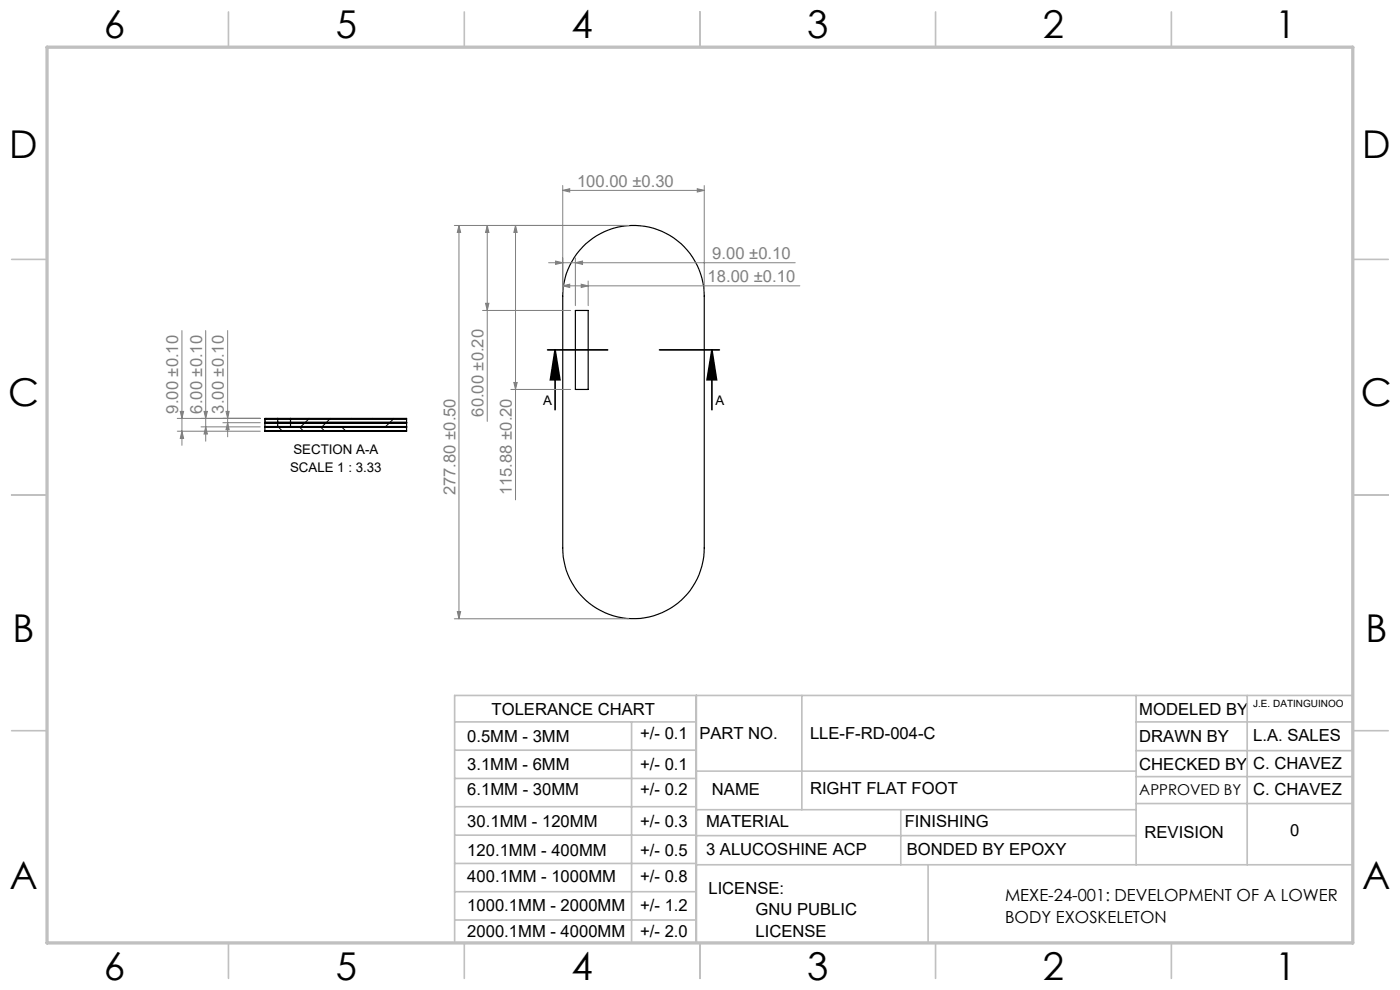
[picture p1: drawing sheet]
<svg xmlns="http://www.w3.org/2000/svg" width="297mm" height="210mm" viewBox="0 0 297 210" stroke-linecap="round" stroke-linejoin="round" font-family="sans-serif">
<path d="M124.3 51.7a15 15 0 0 1 16.2-2.6 15 15 0 0 1 8.9 13.7v53.4a15 15 0 0 1-15 15 15 15 0 0 1-15-15v-53.4a15.1 15.1 0 0 1 4.9-11.1zM122.1 65.9h2.7v16.7h-2.7zM56.2 89.6h30.1M56.2 88.9h30.1M56.2 88.8h30.1v2.7h-30.1zM56.2 89.7h30.1M56.2 90.5h30.1M56.2 91.4h30.1M56.2 90.7h30.1M58.9 88.8v1.7M61.6 88.8v1.7" fill="none" stroke="#000" stroke-width=".25"/>
<g fill="none" stroke="#000" stroke-width=".21">
<path d="M56.6 88.8l-.4 .4M58.1 89.6v.1M59.1 90.7l.8 .7M59.3 90.5l-.1 .2M62.5 89.6l.1 .1M63 91.4l-.1 .1M63.5 90.5h.1M63.6 90.7l.7 .7M63.8 90.5l-.1 .2M64.7 89.7l-.8 .8M65.6 88.8l-.8 .8M67.5 91.4l-.1 .1"/>
<path d="M68.1 90.7l.7 .7M69.1 89.7l-.7 .8M70.1 88.8l-.8 .8M71.5 89.6l.1 .1M71.9 91.4v.1M72.4 90.5h.1M72.6 90.7l.7 .7M74.6 88.8l-.1 .1M76 89.6l.1 .1M76.4 91.4v.1M76.9 90.5h.1M79.1 88.8l-.1 .1"/>
<path d="M80.5 89.6l.1 .1M80.9 91.4v.1M81.4 90.5h.1M81.7 90.5v.2M82.7 89.7l-.9 .8M83.5 88.8l-.8 .8M85 89.6l.1 .1M85.4 91.4l-.1 .1M85.9 90.5h.1M86 90.7l.3 .1M86.3 90.5l-.2 .2"/>
</g>
<path d="M116.2 74.2h12.7M117.8 74.2l1 6.4h-2zM117.8 74.2v12.7M139.9 74.2h12.7M151 74.2l1 6.4h-2zM151 74.2v12.7" fill="none" stroke="#000" stroke-width=".35"/>
<g fill="none" stroke="#808080" stroke-width=".21">
<path d="M119.4 39.4v22.4M149.4 39.4v22.4M96.4 47.8h37M97.4 47.8l.3 1.5h-.7zM97.4 47.8v83.5M103.4 47.8l.3 1.5h-.7zM103.4 47.8v41.6M109.4 47.8l.3 1.5h-.7zM109.4 47.8v58.2M116.4 55.7h52.3M117.9 55.4l1.5 .3-1.5 .4zM119.4 40.4l1.5-.4v.7z"/>
<path d="M119.4 40.4h30M122.1 55.7l1.5-.3v.7zM122.1 54.7v10.1M124.8 59.6v5.2M147.9 40l1.5 .4-1.5 .3zM38.6 70.1v24.4M43.6 70.1v23.5M48.3 70.1v22.6M102.4 65.9h18.7M103 64.3h.7l-.3 1.6zM119.4 60.6l1.5-.3v.7zM119.4 60.6h50.3"/>
<path d="M123.3 60.3l1.5 .3-1.5 .4zM37.6 88.8h17.6M37.6 91.5h17.6M38.2 87.3h.7l-.3 1.5zM38.6 91.5l.3 1.5h-.7zM42.7 90.5h12.5M43.3 87.3h.7l-.4 1.5zM43.6 90.5l.4 1.6h-.7zM47.3 89.7h7.9M47.9 87.3h.7l-.3 1.5zM48.3 89.7l.3 1.4h-.7zM108.4 82.6h12.7"/>
<path d="M109 81.1h.7l-.3 1.5zM96.4 131.3h37M97 129.7h.7l-.3 1.6z"/>
</g>
<g fill="none" stroke="#c0c0c0" stroke-width=".35">
<path d="M48.5 2.5v7.5M98.5 2.5v7.5M148.5 2.5v7.5M198.5 2.5v7.5M248.5 2.5v7.5M2.5 55h7.5M287 55h7.5M2.5 105h7.5M287 105h7.5M2.5 155h7.5M96.4 147.5h190.6v52.5h-190.6zM96.4 153.1h51.3"/>
<path d="M96.4 159.1h51.3M134 153.1v46.9M147.7 147.5v52.5M170.1 147.5v24.3M241 147.5v35.9M241 153.1h46M241 159.2h46M264.6 147.5v35.9M287 155h7.5M96.4 165.1h51.3M96.4 171.1h51.3M96.4 177.2h51.3"/>
<path d="M147.7 163.6h93.3M147.7 171.8h93.3M147.7 177.3h93.3M191.1 171.8v11.6M241 164.7h46M241 170.5h46M96.4 183.2h51.3M96.4 189.2h51.3M96.4 195.1h51.3M147.7 183.4h139.3M196.9 183.4v16.6M48.5 200v7.5"/>
<path d="M98.5 200v7.5M148.5 200v7.5M198.5 200v7.5M248.5 200v7.5"/>
</g>
<path d="M10 10h277v190h-277z" fill="none" stroke="#c0c0c0" stroke-width=".7"/>
<path d="M151 74.2l1 6.4h-2zM117.8 74.2l1 6.4h-2z" fill="#000"/>
<g fill="#808080">
<path d="M147.9 40l1.5 .4-1.5 .3zM119.4 40.4l1.5-.4v.7zM122.1 55.7l1.5-.3v.7zM117.9 55.4l1.5 .3-1.5 .4z"/>
<path d="M119.4 60.6l1.5-.3v.7zM123.3 60.3l1.5 .3-1.5 .4z"/>
<path d="M103 64.3h.7l-.3 1.6zM103.4 47.8l.3 1.5h-.7zM109 81.1h.7l-.3 1.5zM109.4 47.8l.3 1.5h-.7z"/>
<path d="M97.4 47.8l.3 1.5h-.7zM97 129.7h.7l-.3 1.6zM38.2 87.3h.7l-.3 1.5zM38.6 91.5l.3 1.5h-.7zM43.3 87.3h.7l-.4 1.5zM43.6 90.5l.4 1.6h-.7zM47.9 87.3h.7l-.3 1.5zM48.3 89.7l.3 1.4h-.7z"/>
</g>
<g font-size="8.1">
<text x="22" y="8">6</text>
<text x="71.2" y="8">5</text>
<text x="121.2" y="8">4</text>
<text x="171.2" y="8">3</text>
<text x="221.2" y="8">2</text>
<text x="270.5" y="8">1</text>
<text x="2" y="33.6">D</text>
<text x="289" y="33.6">D</text>
<text x="1.7" y="86.1">C</text>
<text x="288.7" y="86.1">C</text>
<text x="2.7" y="136.1">B</text>
<text x="289.7" y="136.1">B</text>
<text x="2" y="188.6">A</text>
<text x="289" y="188.6">A</text>
<text x="22" y="208">6</text>
<text x="71.2" y="208">5</text>
<text x="121.2" y="208">4</text>
<text x="171.2" y="208">3</text>
<text x="221.2" y="208">2</text>
<text x="270.5" y="208">1</text>
</g>
<g font-size="3.5" fill="#808080">
<text x="122.4" y="39.6">100.00 ±0.30</text>
<text x="150.1" y="59.8">18.00 ±0.10</text>
<text x="151.1" y="54.9">9.00 ±0.10</text>
<text x="37.8" y="87.7" transform="rotate(-90 37.8 87.7)">9.00 ±0.10</text>
<text x="42.9" y="87.7" transform="rotate(-90 42.9 87.7)">6.00 ±0.10</text>
<text x="47.5" y="87.7" transform="rotate(-90 47.5 87.7)">3.00 ±0.10</text>
<text x="102.6" y="88.4" transform="rotate(-90 102.6 88.4)">60.00 ±0.20</text>
<text x="96.6" y="105.1" transform="rotate(-90 96.6 105.1)">277.80 ±0.50</text>
<text x="108.6" y="105.1" transform="rotate(-90 108.6 105.1)">115.88 ±0.20</text>
</g>
<g font-size="3.5">
<text x="104.3" y="151.7">TOLERANCE CHART</text>
<text x="241.7" y="151.7">MODELED BY</text>
<text x="99.1" y="157.5">0.5MM - 3MM</text>
<text x="135.8" y="156.7">+/- 0.1</text>
<text x="148.4" y="156.7">PART NO.</text>
<text x="171.8" y="156.9">LLE-F-RD-004-C</text>
<text x="241.7" y="157.5">DRAWN BY</text>
<text x="265.9" y="157.2">L.A. SALES</text>
<text x="99.1" y="163.3">3.1MM - 6MM</text>
<text x="135.8" y="163.3">+/- 0.1</text>
<text x="241.7" y="163.3">CHECKED BY</text>
<text x="265.9" y="163.2">C. CHAVEZ</text>
<text x="99.1" y="168.6">6.1MM - 30MM</text>
<text x="135.8" y="168.6">+/- 0.2</text>
<text x="151" y="168.6">NAME</text>
<text x="171.8" y="168.4">RIGHT FLAT FOOT</text>
<text x="265.9" y="168.7">C. CHAVEZ</text>
<text x="99.1" y="175.4">30.1MM - 120MM</text>
<text x="135.8" y="175.4">+/- 0.3</text>
<text x="149.8" y="175.4">MATERIAL</text>
<text x="191.9" y="175.4">FINISHING</text>
<text x="242.8" y="177.8">REVISION</text>
<text x="273.7" y="177.3">0</text>
<text x="99.1" y="181.6">120.1MM - 400MM</text>
<text x="135.8" y="181.6">+/- 0.5</text>
<text x="149.8" y="181.3">3 ALUCOSHINE ACP</text>
<text x="192.3" y="181.3">BONDED BY EPOXY</text>
<text x="99.1" y="187">400.1MM - 1000MM</text>
<text x="135.8" y="187">+/- 0.8</text>
<text x="150.3" y="189.6">LICENSE:</text>
<text x="213.2" y="191.2">MEXE-24-001: DEVELOPMENT OF A LOWER</text>
<text x="99.1" y="193.3">1000.1MM - 2000MM</text>
<text x="135.8" y="193.3">+/- 1.2</text>
<text x="160.3" y="194.1">GNU PUBLIC</text>
<text x="213.2" y="195.7">BODY EXOSKELETON</text>
<text x="99.1" y="198.7">2000.1MM - 4000MM</text>
<text x="135.8" y="198.7">+/- 2.0</text>
<text x="160.3" y="198.7">LICENSE</text>
</g>
<text font-size="3.2" x="241.7" y="168.6">APPROVED BY</text>
<g font-size="2.8">
<text x="115.2" y="85.9">A</text>
<text x="151.8" y="85.9">A</text>
<text x="61.5" y="100.1">SCALE 1 : 3.33</text>
<text x="62.2" y="96.3">SECTION A-A</text>
</g>
<text font-size="2.1" x="265.9" y="150.1">J.E. DATINGUINOO</text>
</svg>
